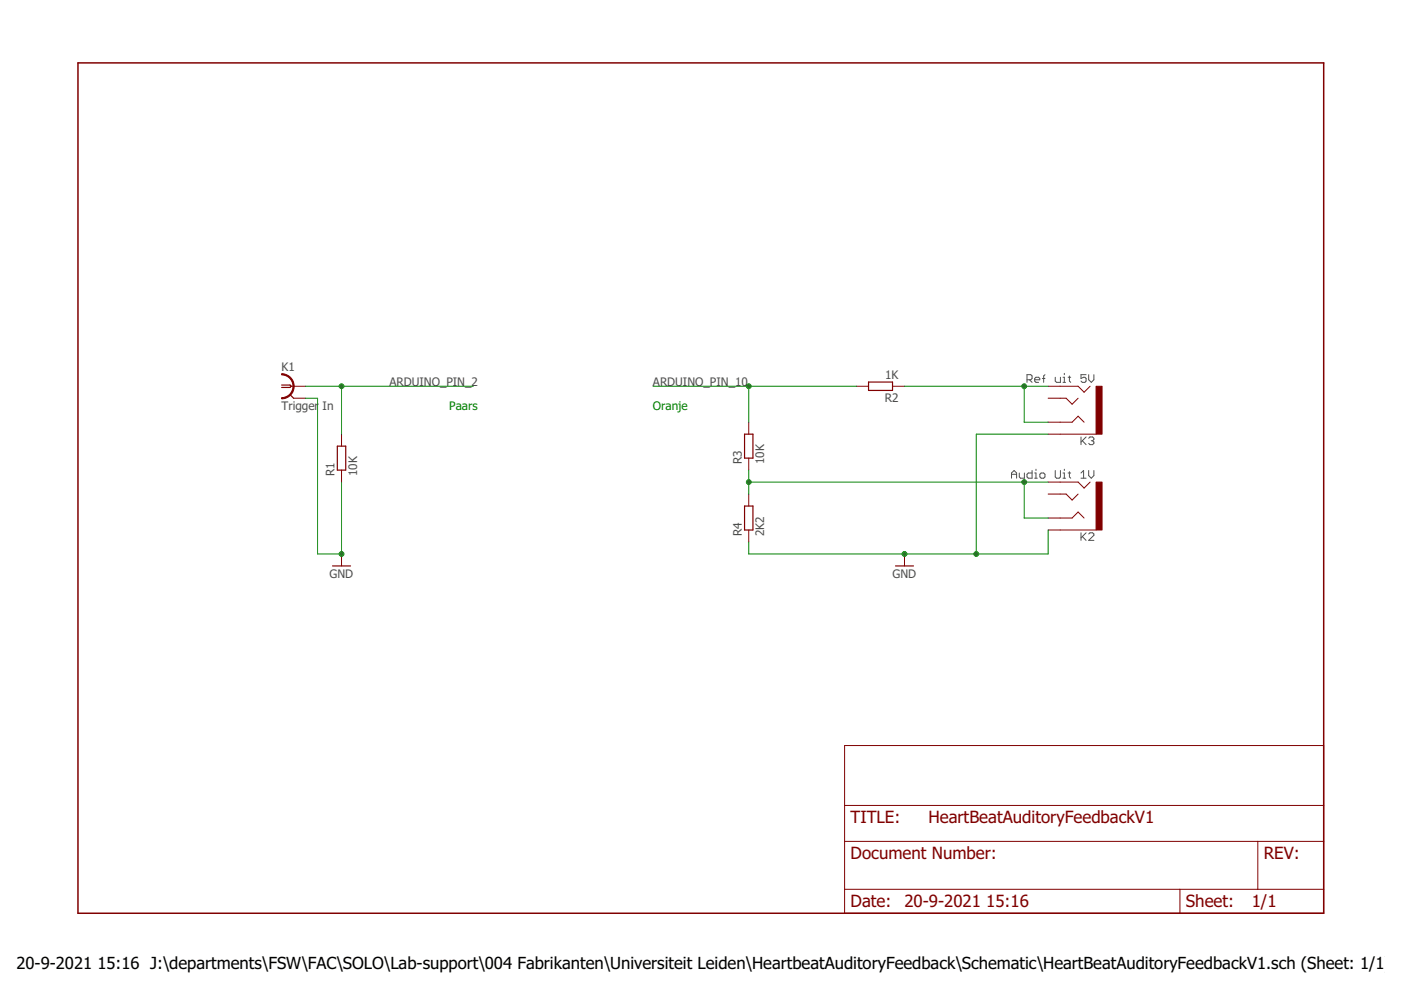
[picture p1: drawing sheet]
<?xml version="1.0" encoding="utf-8"?>
<!DOCTYPE eagle SYSTEM "eagle.dtd">
<!--
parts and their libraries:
SparkFun-Connectors: Licensing: Creative Commons ShareAlike 4.0 International - https://creativecommons.org/licenses/by-sa/4.0
-->
<eagle version="7.7.0">
<drawing>
<settings>
<setting alwaysvectorfont="no"/>
<setting verticaltext="up"/>
</settings>
<grid distance="0.1" unitdist="inch" unit="inch" style="lines" multiple="1" display="no" altdistance="0.01" altunitdist="inch" altunit="inch"/>
<schematic xreflabel="%F%N/%S.%C%R" xrefpart="/%S.%C%R">
<libraries>
<library name="frames">
<symbols>
<symbol name="DINA4_L">
<frame x1="0" y1="0" x2="264.16" y2="180.34" columns="4" rows="4" layer="94" border-left="no" border-top="no" border-right="no" border-bottom="no"/>
</symbol>
<symbol name="DOCFIELD">
<wire x1="0" y1="0" x2="71.12" y2="0" width="0.1016" layer="94"/>
<wire x1="101.6" y1="15.24" x2="87.63" y2="15.24" width="0.1016" layer="94"/>
<wire x1="0" y1="0" x2="0" y2="5.08" width="0.1016" layer="94"/>
<wire x1="0" y1="5.08" x2="71.12" y2="5.08" width="0.1016" layer="94"/>
<wire x1="0" y1="5.08" x2="0" y2="15.24" width="0.1016" layer="94"/>
<wire x1="101.6" y1="15.24" x2="101.6" y2="5.08" width="0.1016" layer="94"/>
<wire x1="71.12" y1="5.08" x2="71.12" y2="0" width="0.1016" layer="94"/>
<wire x1="71.12" y1="5.08" x2="87.63" y2="5.08" width="0.1016" layer="94"/>
<wire x1="71.12" y1="0" x2="101.6" y2="0" width="0.1016" layer="94"/>
<wire x1="87.63" y1="15.24" x2="87.63" y2="5.08" width="0.1016" layer="94"/>
<wire x1="87.63" y1="15.24" x2="0" y2="15.24" width="0.1016" layer="94"/>
<wire x1="87.63" y1="5.08" x2="101.6" y2="5.08" width="0.1016" layer="94"/>
<wire x1="101.6" y1="5.08" x2="101.6" y2="0" width="0.1016" layer="94"/>
<wire x1="0" y1="15.24" x2="0" y2="22.86" width="0.1016" layer="94"/>
<wire x1="101.6" y1="35.56" x2="0" y2="35.56" width="0.1016" layer="94"/>
<wire x1="101.6" y1="35.56" x2="101.6" y2="22.86" width="0.1016" layer="94"/>
<wire x1="0" y1="22.86" x2="101.6" y2="22.86" width="0.1016" layer="94"/>
<wire x1="0" y1="22.86" x2="0" y2="35.56" width="0.1016" layer="94"/>
<wire x1="101.6" y1="22.86" x2="101.6" y2="15.24" width="0.1016" layer="94"/>
<text x="1.27" y="1.27" size="2.54" layer="94">Date:</text>
<text x="12.7" y="1.27" size="2.54" layer="94">&gt;LAST_DATE_TIME</text>
<text x="72.39" y="1.27" size="2.54" layer="94">Sheet:</text>
<text x="86.36" y="1.27" size="2.54" layer="94">&gt;SHEET</text>
<text x="88.9" y="11.43" size="2.54" layer="94">REV:</text>
<text x="1.27" y="19.05" size="2.54" layer="94">TITLE:</text>
<text x="1.27" y="11.43" size="2.54" layer="94">Document Number:</text>
<text x="17.78" y="19.05" size="2.54" layer="94">&gt;DRAWING_NAME</text>
</symbol>
</symbols>
<devicesets>
<deviceset name="DINA4_L" prefix="FRAME" uservalue="yes">
<gates>
<gate name="G$1" symbol="DINA4_L" x="0" y="0"/>
<gate name="G$2" symbol="DOCFIELD" x="162.56" y="0" addlevel="must"/>
</gates>
<devices>
<device name="">
<technologies>
<technology name=""/>
</technologies>
</device>
</devices>
</deviceset>
</devicesets>
</library>
<library name="con-coax">
<symbols>
<symbol name="BU-BNC">
<wire x1="-2.54" y1="2.54" x2="-2.54" y2="-2.54" width="0.254" layer="94" curve="-180" cap="flat"/>
<wire x1="0" y1="-2.54" x2="-0.762" y2="-1.778" width="0.254" layer="94"/>
<wire x1="0" y1="0" x2="-0.508" y2="0" width="0.1524" layer="94"/>
<wire x1="-2.54" y1="0.254" x2="-0.762" y2="0.254" width="0.254" layer="94"/>
<wire x1="-0.762" y1="0.254" x2="-0.508" y2="0" width="0.254" layer="94"/>
<wire x1="-0.508" y1="0" x2="-0.762" y2="-0.254" width="0.254" layer="94"/>
<wire x1="-0.762" y1="-0.254" x2="-2.54" y2="-0.254" width="0.254" layer="94"/>
<text x="-2.54" y="-5.08" size="1.778" layer="96">&gt;VALUE</text>
<text x="-2.54" y="3.302" size="1.778" layer="95">&gt;NAME</text>
<pin name="1" x="2.54" y="0" visible="off" length="short" direction="pas" rot="R180"/>
<pin name="2" x="2.54" y="-2.54" visible="off" length="short" direction="pas" rot="R180"/>
</symbol>
</symbols>
<devicesets>
<deviceset name="BN35N61" prefix="X">
<gates>
<gate name="G$1" symbol="BU-BNC" x="0" y="0"/>
</gates>
<devices>
<device name="" package="B35N61">
<connects>
<connect gate="G$1" pin="1" pad="1"/>
<connect gate="G$1" pin="2" pad="2 3 4 5"/>
</connects>
<technologies>
<technology name="">
<attribute name="MF" value="" constant="no"/>
<attribute name="MPN" value="" constant="no"/>
<attribute name="OC_FARNELL" value="unknown" constant="no"/>
<attribute name="OC_NEWARK" value="unknown" constant="no"/>
</technology>
</technologies>
</device>
</devices>
</deviceset>
</devicesets>
</library>
<library name="SparkFun-Connectors">
<symbols>
<symbol name="AUDIO-JACK3-TRRS">
<wire x1="-3.81" y1="-5.08" x2="-2.54" y2="-3.81" width="0.1524" layer="94"/>
<wire x1="-2.54" y1="-3.81" x2="-1.27" y2="-5.08" width="0.1524" layer="94"/>
<wire x1="-1.27" y1="-5.08" x2="2.54" y2="-5.08" width="0.1524" layer="94"/>
<wire x1="2.54" y1="2.54" x2="0" y2="2.54" width="0.1524" layer="94"/>
<wire x1="0" y1="2.54" x2="-1.27" y2="1.27" width="0.1524" layer="94"/>
<wire x1="-1.27" y1="1.27" x2="-2.54" y2="2.54" width="0.1524" layer="94"/>
<wire x1="2.54" y1="5.08" x2="-5.08" y2="5.08" width="0.1524" layer="94"/>
<text x="-5.08" y="5.588" size="1.778" layer="95" font="vector">&gt;NAME</text>
<text x="-5.08" y="-7.62" size="1.778" layer="96" font="vector">&gt;VALUE</text>
<rectangle x1="-6.35" y1="-5.08" x2="-5.08" y2="5.08" layer="94"/>
<pin name="RING1" x="5.08" y="2.54" visible="off" length="short" rot="R180"/>
<pin name="RING2" x="5.08" y="-5.08" visible="off" length="short" rot="R180"/>
<pin name="EARTH" x="5.08" y="5.08" visible="off" length="short" rot="R180"/>
<pin name="TIP" x="5.08" y="-2.54" visible="off" length="short" rot="R180"/>
<wire x1="-1.27" y1="-2.54" x2="0" y2="-1.27" width="0.1524" layer="94"/>
<wire x1="0" y1="-1.27" x2="1.27" y2="-2.54" width="0.1524" layer="94"/>
<wire x1="1.27" y1="-2.54" x2="2.54" y2="-2.54" width="0.1524" layer="94"/>
</symbol>
</symbols>
<devicesets>
<deviceset name="AUDIO_JACK_TRRS" prefix="J">
<gates>
<gate name="G$1" symbol="AUDIO-JACK3-TRRS" x="0" y="0"/>
</gates>
<devices>
<device name="SMD_RA" package="AUDIO_JACK_3.5MM_TRRS_SMD_RA">
<connects>
<connect gate="G$1" pin="EARTH" pad="EARTH"/>
<connect gate="G$1" pin="RING1" pad="RING1"/>
<connect gate="G$1" pin="RING2" pad="RING2"/>
<connect gate="G$1" pin="TIP" pad="TIP"/>
</connects>
<technologies>
<technology name="">
<attribute name="PROD_ID" value="CONN-10676" constant="no"/>
<attribute name="SF_ID" value="PRT-12639" constant="no"/>
</technology>
</technologies>
</device>
</devices>
</deviceset>
</devicesets>
</library>
<library name="rcl">
<symbols>
<symbol name="R-EU">
<wire x1="-2.54" y1="-0.889" x2="2.54" y2="-0.889" width="0.254" layer="94"/>
<wire x1="2.54" y1="0.889" x2="-2.54" y2="0.889" width="0.254" layer="94"/>
<wire x1="2.54" y1="-0.889" x2="2.54" y2="0.889" width="0.254" layer="94"/>
<wire x1="-2.54" y1="-0.889" x2="-2.54" y2="0.889" width="0.254" layer="94"/>
<text x="-3.81" y="1.4986" size="1.778" layer="95">&gt;NAME</text>
<text x="-3.81" y="-3.302" size="1.778" layer="96">&gt;VALUE</text>
<pin name="2" x="5.08" y="0" visible="off" length="short" direction="pas" swaplevel="1" rot="R180"/>
<pin name="1" x="-5.08" y="0" visible="off" length="short" direction="pas" swaplevel="1"/>
</symbol>
</symbols>
<devicesets>
<deviceset name="R-EU_" prefix="R" uservalue="yes">
<gates>
<gate name="G$1" symbol="R-EU" x="0" y="0"/>
</gates>
<devices>
<device name="R0402" package="R0402">
<connects>
<connect gate="G$1" pin="1" pad="1"/>
<connect gate="G$1" pin="2" pad="2"/>
</connects>
<technologies>
<technology name=""/>
</technologies>
</device>
<device name="R0603" package="R0603">
<connects>
<connect gate="G$1" pin="1" pad="1"/>
<connect gate="G$1" pin="2" pad="2"/>
</connects>
<technologies>
<technology name=""/>
</technologies>
</device>
<device name="R0805" package="R0805">
<connects>
<connect gate="G$1" pin="1" pad="1"/>
<connect gate="G$1" pin="2" pad="2"/>
</connects>
<technologies>
<technology name=""/>
</technologies>
</device>
<device name="R0805W" package="R0805W">
<connects>
<connect gate="G$1" pin="1" pad="1"/>
<connect gate="G$1" pin="2" pad="2"/>
</connects>
<technologies>
<technology name=""/>
</technologies>
</device>
<device name="R1206" package="R1206">
<connects>
<connect gate="G$1" pin="1" pad="1"/>
<connect gate="G$1" pin="2" pad="2"/>
</connects>
<technologies>
<technology name=""/>
</technologies>
</device>
<device name="R1206W" package="R1206W">
<connects>
<connect gate="G$1" pin="1" pad="1"/>
<connect gate="G$1" pin="2" pad="2"/>
</connects>
<technologies>
<technology name=""/>
</technologies>
</device>
<device name="R1210" package="R1210">
<connects>
<connect gate="G$1" pin="1" pad="1"/>
<connect gate="G$1" pin="2" pad="2"/>
</connects>
<technologies>
<technology name=""/>
</technologies>
</device>
<device name="R1210W" package="R1210W">
<connects>
<connect gate="G$1" pin="1" pad="1"/>
<connect gate="G$1" pin="2" pad="2"/>
</connects>
<technologies>
<technology name=""/>
</technologies>
</device>
<device name="R2010" package="R2010">
<connects>
<connect gate="G$1" pin="1" pad="1"/>
<connect gate="G$1" pin="2" pad="2"/>
</connects>
<technologies>
<technology name=""/>
</technologies>
</device>
<device name="R2010W" package="R2010W">
<connects>
<connect gate="G$1" pin="1" pad="1"/>
<connect gate="G$1" pin="2" pad="2"/>
</connects>
<technologies>
<technology name=""/>
</technologies>
</device>
<device name="R2012" package="R2012">
<connects>
<connect gate="G$1" pin="1" pad="1"/>
<connect gate="G$1" pin="2" pad="2"/>
</connects>
<technologies>
<technology name=""/>
</technologies>
</device>
<device name="R2012W" package="R2012W">
<connects>
<connect gate="G$1" pin="1" pad="1"/>
<connect gate="G$1" pin="2" pad="2"/>
</connects>
<technologies>
<technology name=""/>
</technologies>
</device>
<device name="R2512" package="R2512">
<connects>
<connect gate="G$1" pin="1" pad="1"/>
<connect gate="G$1" pin="2" pad="2"/>
</connects>
<technologies>
<technology name=""/>
</technologies>
</device>
<device name="R2512W" package="R2512W">
<connects>
<connect gate="G$1" pin="1" pad="1"/>
<connect gate="G$1" pin="2" pad="2"/>
</connects>
<technologies>
<technology name=""/>
</technologies>
</device>
<device name="R3216" package="R3216">
<connects>
<connect gate="G$1" pin="1" pad="1"/>
<connect gate="G$1" pin="2" pad="2"/>
</connects>
<technologies>
<technology name=""/>
</technologies>
</device>
<device name="R3216W" package="R3216W">
<connects>
<connect gate="G$1" pin="1" pad="1"/>
<connect gate="G$1" pin="2" pad="2"/>
</connects>
<technologies>
<technology name=""/>
</technologies>
</device>
<device name="R3225" package="R3225">
<connects>
<connect gate="G$1" pin="1" pad="1"/>
<connect gate="G$1" pin="2" pad="2"/>
</connects>
<technologies>
<technology name=""/>
</technologies>
</device>
<device name="R3225W" package="R3225W">
<connects>
<connect gate="G$1" pin="1" pad="1"/>
<connect gate="G$1" pin="2" pad="2"/>
</connects>
<technologies>
<technology name=""/>
</technologies>
</device>
<device name="R5025" package="R5025">
<connects>
<connect gate="G$1" pin="1" pad="1"/>
<connect gate="G$1" pin="2" pad="2"/>
</connects>
<technologies>
<technology name=""/>
</technologies>
</device>
<device name="R5025W" package="R5025W">
<connects>
<connect gate="G$1" pin="1" pad="1"/>
<connect gate="G$1" pin="2" pad="2"/>
</connects>
<technologies>
<technology name=""/>
</technologies>
</device>
<device name="R6332" package="R6332">
<connects>
<connect gate="G$1" pin="1" pad="1"/>
<connect gate="G$1" pin="2" pad="2"/>
</connects>
<technologies>
<technology name=""/>
</technologies>
</device>
<device name="R6332W" package="R6332W">
<connects>
<connect gate="G$1" pin="1" pad="1"/>
<connect gate="G$1" pin="2" pad="2"/>
</connects>
<technologies>
<technology name=""/>
</technologies>
</device>
<device name="M0805" package="M0805">
<connects>
<connect gate="G$1" pin="1" pad="1"/>
<connect gate="G$1" pin="2" pad="2"/>
</connects>
<technologies>
<technology name=""/>
</technologies>
</device>
<device name="M1206" package="M1206">
<connects>
<connect gate="G$1" pin="1" pad="1"/>
<connect gate="G$1" pin="2" pad="2"/>
</connects>
<technologies>
<technology name=""/>
</technologies>
</device>
<device name="M1406" package="M1406">
<connects>
<connect gate="G$1" pin="1" pad="1"/>
<connect gate="G$1" pin="2" pad="2"/>
</connects>
<technologies>
<technology name=""/>
</technologies>
</device>
<device name="M2012" package="M2012">
<connects>
<connect gate="G$1" pin="1" pad="1"/>
<connect gate="G$1" pin="2" pad="2"/>
</connects>
<technologies>
<technology name=""/>
</technologies>
</device>
<device name="M2309" package="M2309">
<connects>
<connect gate="G$1" pin="1" pad="1"/>
<connect gate="G$1" pin="2" pad="2"/>
</connects>
<technologies>
<technology name=""/>
</technologies>
</device>
<device name="M3216" package="M3216">
<connects>
<connect gate="G$1" pin="1" pad="1"/>
<connect gate="G$1" pin="2" pad="2"/>
</connects>
<technologies>
<technology name=""/>
</technologies>
</device>
<device name="M3516" package="M3516">
<connects>
<connect gate="G$1" pin="1" pad="1"/>
<connect gate="G$1" pin="2" pad="2"/>
</connects>
<technologies>
<technology name=""/>
</technologies>
</device>
<device name="M5923" package="M5923">
<connects>
<connect gate="G$1" pin="1" pad="1"/>
<connect gate="G$1" pin="2" pad="2"/>
</connects>
<technologies>
<technology name=""/>
</technologies>
</device>
<device name="0204/5" package="0204/5">
<connects>
<connect gate="G$1" pin="1" pad="1"/>
<connect gate="G$1" pin="2" pad="2"/>
</connects>
<technologies>
<technology name=""/>
</technologies>
</device>
<device name="0204/7" package="0204/7">
<connects>
<connect gate="G$1" pin="1" pad="1"/>
<connect gate="G$1" pin="2" pad="2"/>
</connects>
<technologies>
<technology name=""/>
</technologies>
</device>
<device name="0204/2V" package="0204V">
<connects>
<connect gate="G$1" pin="1" pad="1"/>
<connect gate="G$1" pin="2" pad="2"/>
</connects>
<technologies>
<technology name=""/>
</technologies>
</device>
<device name="0207/10" package="0207/10">
<connects>
<connect gate="G$1" pin="1" pad="1"/>
<connect gate="G$1" pin="2" pad="2"/>
</connects>
<technologies>
<technology name=""/>
</technologies>
</device>
<device name="0207/12" package="0207/12">
<connects>
<connect gate="G$1" pin="1" pad="1"/>
<connect gate="G$1" pin="2" pad="2"/>
</connects>
<technologies>
<technology name=""/>
</technologies>
</device>
<device name="0207/15" package="0207/15">
<connects>
<connect gate="G$1" pin="1" pad="1"/>
<connect gate="G$1" pin="2" pad="2"/>
</connects>
<technologies>
<technology name=""/>
</technologies>
</device>
<device name="0207/2V" package="0207/2V">
<connects>
<connect gate="G$1" pin="1" pad="1"/>
<connect gate="G$1" pin="2" pad="2"/>
</connects>
<technologies>
<technology name=""/>
</technologies>
</device>
<device name="0207/5V" package="0207/5V">
<connects>
<connect gate="G$1" pin="1" pad="1"/>
<connect gate="G$1" pin="2" pad="2"/>
</connects>
<technologies>
<technology name=""/>
</technologies>
</device>
<device name="0207/7" package="0207/7">
<connects>
<connect gate="G$1" pin="1" pad="1"/>
<connect gate="G$1" pin="2" pad="2"/>
</connects>
<technologies>
<technology name=""/>
</technologies>
</device>
<device name="0309/10" package="0309/10">
<connects>
<connect gate="G$1" pin="1" pad="1"/>
<connect gate="G$1" pin="2" pad="2"/>
</connects>
<technologies>
<technology name=""/>
</technologies>
</device>
<device name="0309/12" package="0309/12">
<connects>
<connect gate="G$1" pin="1" pad="1"/>
<connect gate="G$1" pin="2" pad="2"/>
</connects>
<technologies>
<technology name=""/>
</technologies>
</device>
<device name="0309/V" package="0309V">
<connects>
<connect gate="G$1" pin="1" pad="1"/>
<connect gate="G$1" pin="2" pad="2"/>
</connects>
<technologies>
<technology name=""/>
</technologies>
</device>
<device name="0411/12" package="0411/12">
<connects>
<connect gate="G$1" pin="1" pad="1"/>
<connect gate="G$1" pin="2" pad="2"/>
</connects>
<technologies>
<technology name=""/>
</technologies>
</device>
<device name="0411/15" package="0411/15">
<connects>
<connect gate="G$1" pin="1" pad="1"/>
<connect gate="G$1" pin="2" pad="2"/>
</connects>
<technologies>
<technology name=""/>
</technologies>
</device>
<device name="0411/3V" package="0411V">
<connects>
<connect gate="G$1" pin="1" pad="1"/>
<connect gate="G$1" pin="2" pad="2"/>
</connects>
<technologies>
<technology name=""/>
</technologies>
</device>
<device name="0414/15" package="0414/15">
<connects>
<connect gate="G$1" pin="1" pad="1"/>
<connect gate="G$1" pin="2" pad="2"/>
</connects>
<technologies>
<technology name=""/>
</technologies>
</device>
<device name="0414/5V" package="0414V">
<connects>
<connect gate="G$1" pin="1" pad="1"/>
<connect gate="G$1" pin="2" pad="2"/>
</connects>
<technologies>
<technology name=""/>
</technologies>
</device>
<device name="0617/17" package="0617/17">
<connects>
<connect gate="G$1" pin="1" pad="1"/>
<connect gate="G$1" pin="2" pad="2"/>
</connects>
<technologies>
<technology name=""/>
</technologies>
</device>
<device name="0617/22" package="0617/22">
<connects>
<connect gate="G$1" pin="1" pad="1"/>
<connect gate="G$1" pin="2" pad="2"/>
</connects>
<technologies>
<technology name=""/>
</technologies>
</device>
<device name="0617/5V" package="0617V">
<connects>
<connect gate="G$1" pin="1" pad="1"/>
<connect gate="G$1" pin="2" pad="2"/>
</connects>
<technologies>
<technology name=""/>
</technologies>
</device>
<device name="0922/22" package="0922/22">
<connects>
<connect gate="G$1" pin="1" pad="1"/>
<connect gate="G$1" pin="2" pad="2"/>
</connects>
<technologies>
<technology name=""/>
</technologies>
</device>
<device name="0613/5V" package="P0613V">
<connects>
<connect gate="G$1" pin="1" pad="1"/>
<connect gate="G$1" pin="2" pad="2"/>
</connects>
<technologies>
<technology name=""/>
</technologies>
</device>
<device name="0613/15" package="P0613/15">
<connects>
<connect gate="G$1" pin="1" pad="1"/>
<connect gate="G$1" pin="2" pad="2"/>
</connects>
<technologies>
<technology name=""/>
</technologies>
</device>
<device name="0817/22" package="P0817/22">
<connects>
<connect gate="G$1" pin="1" pad="1"/>
<connect gate="G$1" pin="2" pad="2"/>
</connects>
<technologies>
<technology name=""/>
</technologies>
</device>
<device name="0817/7V" package="P0817V">
<connects>
<connect gate="G$1" pin="1" pad="1"/>
<connect gate="G$1" pin="2" pad="2"/>
</connects>
<technologies>
<technology name=""/>
</technologies>
</device>
<device name="V234/12" package="V234/12">
<connects>
<connect gate="G$1" pin="1" pad="1"/>
<connect gate="G$1" pin="2" pad="2"/>
</connects>
<technologies>
<technology name=""/>
</technologies>
</device>
<device name="V235/17" package="V235/17">
<connects>
<connect gate="G$1" pin="1" pad="1"/>
<connect gate="G$1" pin="2" pad="2"/>
</connects>
<technologies>
<technology name=""/>
</technologies>
</device>
<device name="V526-0" package="V526-0">
<connects>
<connect gate="G$1" pin="1" pad="1"/>
<connect gate="G$1" pin="2" pad="2"/>
</connects>
<technologies>
<technology name=""/>
</technologies>
</device>
<device name="MELF0102R" package="MINI_MELF-0102R">
<connects>
<connect gate="G$1" pin="1" pad="1"/>
<connect gate="G$1" pin="2" pad="2"/>
</connects>
<technologies>
<technology name=""/>
</technologies>
</device>
<device name="MELF0102W" package="MINI_MELF-0102W">
<connects>
<connect gate="G$1" pin="1" pad="1"/>
<connect gate="G$1" pin="2" pad="2"/>
</connects>
<technologies>
<technology name=""/>
</technologies>
</device>
<device name="MELF0204R" package="MINI_MELF-0204R">
<connects>
<connect gate="G$1" pin="1" pad="1"/>
<connect gate="G$1" pin="2" pad="2"/>
</connects>
<technologies>
<technology name=""/>
</technologies>
</device>
<device name="MELF0204W" package="MINI_MELF-0204W">
<connects>
<connect gate="G$1" pin="1" pad="1"/>
<connect gate="G$1" pin="2" pad="2"/>
</connects>
<technologies>
<technology name=""/>
</technologies>
</device>
<device name="MELF0207R" package="MINI_MELF-0207R">
<connects>
<connect gate="G$1" pin="1" pad="1"/>
<connect gate="G$1" pin="2" pad="2"/>
</connects>
<technologies>
<technology name=""/>
</technologies>
</device>
<device name="MELF0207W" package="MINI_MELF-0207W">
<connects>
<connect gate="G$1" pin="1" pad="1"/>
<connect gate="G$1" pin="2" pad="2"/>
</connects>
<technologies>
<technology name=""/>
</technologies>
</device>
<device name="0922V" package="0922V">
<connects>
<connect gate="G$1" pin="1" pad="1"/>
<connect gate="G$1" pin="2" pad="2"/>
</connects>
<technologies>
<technology name=""/>
</technologies>
</device>
<device name="RDH/15" package="RDH/15">
<connects>
<connect gate="G$1" pin="1" pad="1"/>
<connect gate="G$1" pin="2" pad="2"/>
</connects>
<technologies>
<technology name=""/>
</technologies>
</device>
<device name="MELF0102AX" package="MINI_MELF-0102AX">
<connects>
<connect gate="G$1" pin="1" pad="1"/>
<connect gate="G$1" pin="2" pad="2"/>
</connects>
<technologies>
<technology name=""/>
</technologies>
</device>
<device name="R0201" package="R0201">
<connects>
<connect gate="G$1" pin="1" pad="1"/>
<connect gate="G$1" pin="2" pad="2"/>
</connects>
<technologies>
<technology name=""/>
</technologies>
</device>
<device name="VTA52" package="VTA52">
<connects>
<connect gate="G$1" pin="1" pad="1"/>
<connect gate="G$1" pin="2" pad="2"/>
</connects>
<technologies>
<technology name=""/>
</technologies>
</device>
<device name="VTA53" package="VTA53">
<connects>
<connect gate="G$1" pin="1" pad="1"/>
<connect gate="G$1" pin="2" pad="2"/>
</connects>
<technologies>
<technology name=""/>
</technologies>
</device>
<device name="VTA54" package="VTA54">
<connects>
<connect gate="G$1" pin="1" pad="1"/>
<connect gate="G$1" pin="2" pad="2"/>
</connects>
<technologies>
<technology name=""/>
</technologies>
</device>
<device name="VTA55" package="VTA55">
<connects>
<connect gate="G$1" pin="1" pad="1"/>
<connect gate="G$1" pin="2" pad="2"/>
</connects>
<technologies>
<technology name=""/>
</technologies>
</device>
<device name="VTA56" package="VTA56">
<connects>
<connect gate="G$1" pin="1" pad="1"/>
<connect gate="G$1" pin="2" pad="2"/>
</connects>
<technologies>
<technology name=""/>
</technologies>
</device>
<device name="VMTA55" package="VMTA55">
<connects>
<connect gate="G$1" pin="1" pad="1"/>
<connect gate="G$1" pin="2" pad="2"/>
</connects>
<technologies>
<technology name=""/>
</technologies>
</device>
<device name="VMTB60" package="VMTB60">
<connects>
<connect gate="G$1" pin="1" pad="1"/>
<connect gate="G$1" pin="2" pad="2"/>
</connects>
<technologies>
<technology name=""/>
</technologies>
</device>
<device name="R4527" package="R4527">
<connects>
<connect gate="G$1" pin="1" pad="1"/>
<connect gate="G$1" pin="2" pad="2"/>
</connects>
<technologies>
<technology name=""/>
</technologies>
</device>
<device name="WSC0001" package="WSC0001">
<connects>
<connect gate="G$1" pin="1" pad="1"/>
<connect gate="G$1" pin="2" pad="2"/>
</connects>
<technologies>
<technology name=""/>
</technologies>
</device>
<device name="WSC0002" package="WSC0002">
<connects>
<connect gate="G$1" pin="1" pad="1"/>
<connect gate="G$1" pin="2" pad="2"/>
</connects>
<technologies>
<technology name=""/>
</technologies>
</device>
<device name="WSC01/2" package="WSC01/2">
<connects>
<connect gate="G$1" pin="1" pad="1"/>
<connect gate="G$1" pin="2" pad="2"/>
</connects>
<technologies>
<technology name=""/>
</technologies>
</device>
<device name="WSC2515" package="WSC2515">
<connects>
<connect gate="G$1" pin="1" pad="1"/>
<connect gate="G$1" pin="2" pad="2"/>
</connects>
<technologies>
<technology name=""/>
</technologies>
</device>
<device name="WSC4527" package="WSC4527">
<connects>
<connect gate="G$1" pin="1" pad="1"/>
<connect gate="G$1" pin="2" pad="2"/>
</connects>
<technologies>
<technology name=""/>
</technologies>
</device>
<device name="WSC6927" package="WSC6927">
<connects>
<connect gate="G$1" pin="1" pad="1"/>
<connect gate="G$1" pin="2" pad="2"/>
</connects>
<technologies>
<technology name=""/>
</technologies>
</device>
<device name="R1218" package="R1218">
<connects>
<connect gate="G$1" pin="1" pad="1"/>
<connect gate="G$1" pin="2" pad="2"/>
</connects>
<technologies>
<technology name=""/>
</technologies>
</device>
<device name="1812X7R" package="1812X7R">
<connects>
<connect gate="G$1" pin="1" pad="1"/>
<connect gate="G$1" pin="2" pad="2"/>
</connects>
<technologies>
<technology name=""/>
</technologies>
</device>
<device name="PRL1632" package="PRL1632">
<connects>
<connect gate="G$1" pin="1" pad="1"/>
<connect gate="G$1" pin="2" pad="2"/>
</connects>
<technologies>
<technology name=""/>
</technologies>
</device>
<device name="01005" package="R01005">
<connects>
<connect gate="G$1" pin="1" pad="1"/>
<connect gate="G$1" pin="2" pad="2"/>
</connects>
<technologies>
<technology name=""/>
</technologies>
</device>
</devices>
</deviceset>
</devicesets>
</library>
<library name="supply1">
<symbols>
<symbol name="GND">
<wire x1="-1.905" y1="0" x2="1.905" y2="0" width="0.254" layer="94"/>
<text x="-2.54" y="-2.54" size="1.778" layer="96">&gt;VALUE</text>
<pin name="GND" x="0" y="2.54" visible="off" length="short" direction="sup" rot="R270"/>
</symbol>
</symbols>
<devicesets>
<deviceset name="GND" prefix="GND">
<gates>
<gate name="1" symbol="GND" x="0" y="0"/>
</gates>
<devices>
<device name="">
<technologies>
<technology name=""/>
</technologies>
</device>
</devices>
</deviceset>
</devicesets>
</library>
</libraries>
<attributes>
</attributes>
<variantdefs>
</variantdefs>
<classes>
<class number="0" name="default" width="0" drill="0">
</class>
</classes>
<parts>
<part name="FRAME1" library="frames" deviceset="DINA4_L" device=""/>
<part name="K1" library="con-coax" deviceset="BN35N61" device="" value="Trigger In"/>
<part name="K2" library="SparkFun-Connectors" deviceset="AUDIO_JACK_TRRS" device="SMD_RA" value="Audio Uit 1V"/>
<part name="K3" library="SparkFun-Connectors" deviceset="AUDIO_JACK_TRRS" device="SMD_RA" value="Ref uit 5V"/>
<part name="R1" library="rcl" deviceset="R-EU_" device="0204/7" value="10K"/>
<part name="R2" library="rcl" deviceset="R-EU_" device="0204/7" value="1K"/>
<part name="R3" library="rcl" deviceset="R-EU_" device="0204/7" value="10K"/>
<part name="R4" library="rcl" deviceset="R-EU_" device="0204/7" value="2K2"/>
<part name="GND1" library="supply1" deviceset="GND" device=""/>
<part name="GND2" library="supply1" deviceset="GND" device=""/>
</parts>
<sheets>
<sheet>
<plain>
<text x="78.74" y="106.68" size="1.778" layer="91">Paars</text>
<text x="121.92" y="106.68" size="1.778" layer="91">Oranje</text>
</plain>
<instances>
<instance part="FRAME1" gate="G$1" x="0" y="0"/>
<instance part="FRAME1" gate="G$2" x="162.56" y="0"/>
<instance part="K1" gate="G$1" x="45.72" y="111.76"/>
<instance part="K2" gate="G$1" x="210.82" y="86.36" rot="R180"/>
<instance part="K3" gate="G$1" x="210.82" y="106.68" rot="R180"/>
<instance part="R1" gate="G$1" x="55.88" y="96.52" rot="R90"/>
<instance part="R2" gate="G$1" x="170.18" y="111.76" rot="R180"/>
<instance part="R3" gate="G$1" x="142.24" y="99.06" rot="R90"/>
<instance part="R4" gate="G$1" x="142.24" y="83.82" rot="R90"/>
<instance part="GND1" gate="1" x="55.88" y="73.66"/>
<instance part="GND2" gate="1" x="175.26" y="73.66"/>
</instances>
<busses>
</busses>
<nets>
<net name="GND" class="0">
<segment>
<pinref part="K1" gate="G$1" pin="2"/>
<wire x1="48.26" y1="109.22" x2="50.8" y2="109.22" width="0.1524" layer="91"/>
<wire x1="50.8" y1="109.22" x2="50.8" y2="76.2" width="0.1524" layer="91"/>
<pinref part="GND1" gate="1" pin="GND"/>
<wire x1="50.8" y1="76.2" x2="55.88" y2="76.2" width="0.1524" layer="91"/>
<pinref part="R1" gate="G$1" pin="1"/>
<wire x1="55.88" y1="76.2" x2="55.88" y2="91.44" width="0.1524" layer="91"/>
<junction x="55.88" y="76.2"/>
</segment>
<segment>
<pinref part="R4" gate="G$1" pin="1"/>
<wire x1="142.24" y1="78.74" x2="142.24" y2="76.2" width="0.1524" layer="91"/>
<pinref part="GND2" gate="1" pin="GND"/>
<wire x1="142.24" y1="76.2" x2="175.26" y2="76.2" width="0.1524" layer="91"/>
<pinref part="K2" gate="G$1" pin="EARTH"/>
<wire x1="175.26" y1="76.2" x2="190.5" y2="76.2" width="0.1524" layer="91"/>
<wire x1="190.5" y1="76.2" x2="205.74" y2="76.2" width="0.1524" layer="91"/>
<wire x1="205.74" y1="76.2" x2="205.74" y2="81.28" width="0.1524" layer="91"/>
<pinref part="K3" gate="G$1" pin="EARTH"/>
<wire x1="205.74" y1="101.6" x2="190.5" y2="101.6" width="0.1524" layer="91"/>
<wire x1="190.5" y1="101.6" x2="190.5" y2="76.2" width="0.1524" layer="91"/>
<junction x="175.26" y="76.2"/>
<junction x="190.5" y="76.2"/>
</segment>
</net>
<net name="ARDUINO_PIN_2" class="0">
<segment>
<pinref part="K1" gate="G$1" pin="1"/>
<pinref part="R1" gate="G$1" pin="2"/>
<wire x1="48.26" y1="111.76" x2="55.88" y2="111.76" width="0.1524" layer="91"/>
<wire x1="55.88" y1="111.76" x2="55.88" y2="101.6" width="0.1524" layer="91"/>
<wire x1="55.88" y1="111.76" x2="83.82" y2="111.76" width="0.1524" layer="91"/>
<junction x="55.88" y="111.76"/>
<label x="66.04" y="111.76" size="1.778" layer="95"/>
</segment>
</net>
<net name="ARDUINO_PIN_10" class="0">
<segment>
<pinref part="R3" gate="G$1" pin="2"/>
<wire x1="121.92" y1="111.76" x2="142.24" y2="111.76" width="0.1524" layer="91"/>
<wire x1="142.24" y1="111.76" x2="142.24" y2="104.14" width="0.1524" layer="91"/>
<label x="121.92" y="111.76" size="1.778" layer="95"/>
<pinref part="R2" gate="G$1" pin="2"/>
<wire x1="142.24" y1="111.76" x2="165.1" y2="111.76" width="0.1524" layer="91"/>
<junction x="142.24" y="111.76"/>
</segment>
</net>
<net name="N$1" class="0">
<segment>
<pinref part="K2" gate="G$1" pin="RING2"/>
<wire x1="200.66" y1="91.44" x2="205.74" y2="91.44" width="0.1524" layer="91"/>
<pinref part="K2" gate="G$1" pin="RING1"/>
<wire x1="205.74" y1="83.82" x2="200.66" y2="83.82" width="0.1524" layer="91"/>
<wire x1="200.66" y1="83.82" x2="200.66" y2="91.44" width="0.1524" layer="91"/>
<pinref part="R4" gate="G$1" pin="2"/>
<pinref part="R3" gate="G$1" pin="1"/>
<wire x1="142.24" y1="93.98" x2="142.24" y2="91.44" width="0.1524" layer="91"/>
<wire x1="142.24" y1="91.44" x2="142.24" y2="88.9" width="0.1524" layer="91"/>
<wire x1="200.66" y1="91.44" x2="142.24" y2="91.44" width="0.1524" layer="91"/>
<junction x="142.24" y="91.44"/>
<junction x="200.66" y="91.44"/>
</segment>
</net>
<net name="N$2" class="0">
<segment>
<pinref part="R2" gate="G$1" pin="1"/>
<wire x1="175.26" y1="111.76" x2="200.66" y2="111.76" width="0.1524" layer="91"/>
<pinref part="K3" gate="G$1" pin="RING2"/>
<wire x1="200.66" y1="111.76" x2="205.74" y2="111.76" width="0.1524" layer="91"/>
<pinref part="K3" gate="G$1" pin="RING1"/>
<wire x1="205.74" y1="104.14" x2="200.66" y2="104.14" width="0.1524" layer="91"/>
<wire x1="200.66" y1="104.14" x2="200.66" y2="111.76" width="0.1524" layer="91"/>
<junction x="200.66" y="111.76"/>
</segment>
</net>
</nets>
</sheet>
</sheets>
</schematic>
</drawing>
</eagle>
